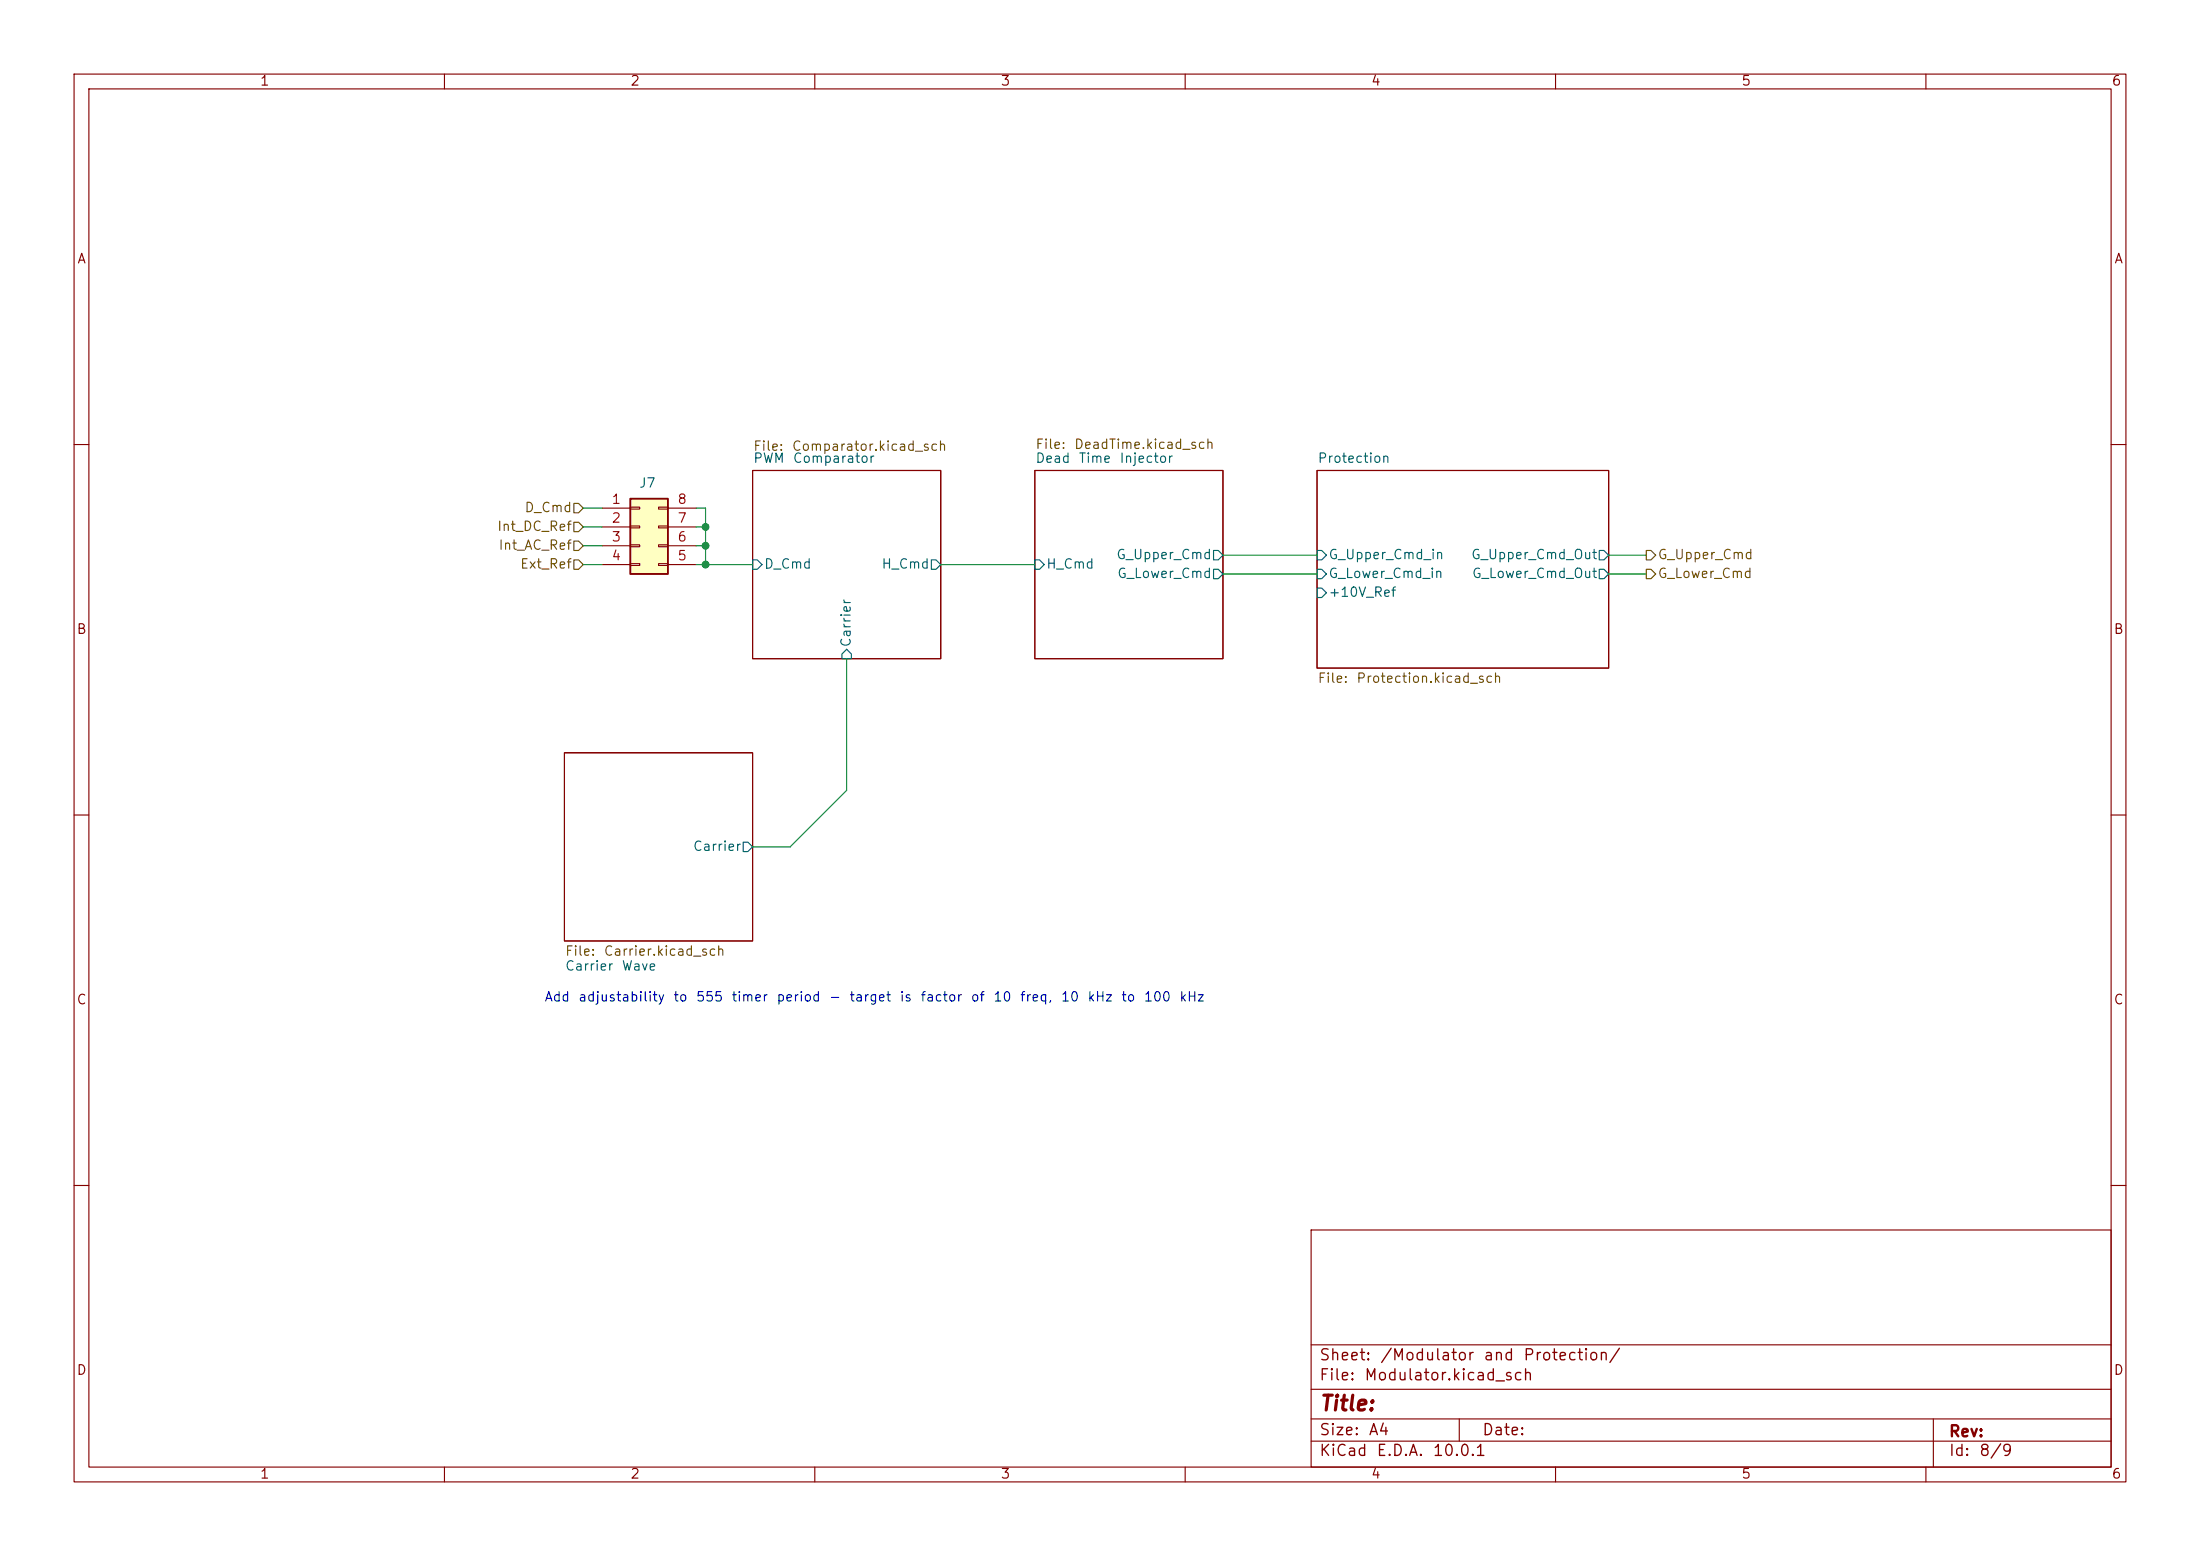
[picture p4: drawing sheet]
<svg xmlns="http://www.w3.org/2000/svg" width="297mm" height="210mm" viewBox="0 0 297 210" stroke-linecap="round" stroke-linejoin="round" font-family="sans-serif">
<g fill="none" stroke="#840000" stroke-width=".15">
<path d="M10 10h277v190h-277zM12 12h273v186h-273zM60 10v2M110 10v2M160 10v2M210 10v2M260 10v2M10 60h2M101.6 63.5h25.4v25.4h-25.4zM139.7 63.5h25.4v25.4h-25.4zM177.8 63.5h39.4v26.7h-39.4zM285 60h2"/>
<path d="M10 110h2M76.2 101.6h25.4v25.4h-25.4zM285 110h2M10 160h2M177 166h108v32h-108zM285 160h2M60 198v2M110 198v2M160 198v2M177 194.5h108M177 191.5h108M177 187.5h108"/>
<path d="M177 181.5h108M197 191.5v3M210 198v2M260 198v2M261 191.5v6.5"/>
</g>
<path d="M101.6 75.6h.6l.7 .6-.7 .6h-.6zM125.7 75.6h.7l.6 .6-.6 .6h-.7zM139.7 75.6h.6l.7 .6-.7 .6h-.6zM163.8 76.8h.7l.6 .7-.6 .6h-.7zM163.8 74.3h.7l.6 .6-.6 .7h-.7zM177.8 79.4h.6l.7 .6-.7 .6h-.6zM177.8 76.8h.6l.7 .7-.7 .6h-.6zM177.8 74.3h.6l.7 .6-.7 .7h-.6zM215.9 76.8h.6l.7 .7-.7 .6h-.6zM215.9 74.3h.6l.7 .6-.7 .7h-.6zM113.7 88.3l.6-.7 .6 .7v.6h-1.2zM100.3 113.7h.7l.6 .6-.6 .6h-.7z" fill="none" stroke="#006464" stroke-width=".15"/>
<path d="M85.1 67.3h5.1v10.2h-5.1z" fill="#ffffc2"/>
<path d="M85.1 67.3h5.1v10.2h-5.1z" fill="none" stroke="#840000" stroke-width=".25"/>
<g fill="none" stroke="#840000" stroke-width=".15">
<path d="M81.3 68.6h3.8M81.3 71.1h3.8M81.3 73.7h3.8M81.3 76.2h3.8M85.1 68.5h1.3v.2h-1.3zM85.1 71h1.3v.2h-1.3zM85.1 73.5h1.3v.3h-1.3zM85.1 76.1h1.3v.2h-1.3zM88.9 68.5h1.3v.2h-1.3zM88.9 71h1.3v.2h-1.3zM88.9 73.5h1.3v.3h-1.3zM88.9 76.1h1.3v.2h-1.3z"/>
<path d="M90.2 68.6h3.8M90.2 71.1h3.8M90.2 73.7h3.8M90.2 76.2h3.8"/>
</g>
<path d="M77.5 67.9h.6l.6 .7-.6 .6h-.6zM77.5 70.5h.6l.6 .6-.6 .7h-.6zM77.5 73h.6l.6 .7-.6 .6h-.6zM77.5 75.6h.6l.6 .6-.6 .6h-.6zM222.2 76.8h.7l.6 .7-.6 .6h-.7zM222.2 74.3h.7l.6 .6-.6 .7h-.7z" fill="none" stroke="#725600" stroke-width=".15"/>
<g fill="none" stroke="#009600" stroke-width=".15">
<path d="M78.7 76.2h2.6M78.7 71.1h2.6M78.7 73.7h2.6M78.7 68.6h2.6M94 76.2h7.6M94 68.6h1.2v7.6M94 71.1h1.2M94 73.7h1.2M127 76.2h12.7M165.1 74.9h12.7M165.1 77.5h12.7M217.2 74.9h5"/>
<path d="M217.2 77.5h5M114.3 88.9v17.8l-7.6 7.6h-5.1"/>
</g>
<g fill="#009600" stroke="#009600" stroke-width=".14">
<circle cx="95.2" cy="73.7" r=".46"/>
<circle cx="95.2" cy="76.2" r=".46"/>
<circle cx="95.2" cy="71.1" r=".46"/>
</g>
<text font-size="2" fill="#840000" x="178" y="190.9">Title:</text>
<g font-size="1.5" fill="#840000">
<text x="178" y="184">Sheet:</text>
<text x="186.2" y="184">/Modulator</text>
<text x="200.2" y="184">and</text>
<text x="205.5" y="184">Protection/</text>
<text x="178" y="186.7">File:</text>
<text x="184.1" y="186.7">Modulator.kicad_sch</text>
<text x="178" y="196.9">KiCad</text>
<text x="178" y="194.1">Size:</text>
<text x="184.7" y="194.1">A4</text>
<text x="185.7" y="196.9">E.D.A.</text>
<text x="193.3" y="196.9">10.0.1</text>
<text x="200" y="194.1">Date:</text>
<text x="263" y="194.3">Rev:</text>
<text x="263" y="196.9">Id:</text>
<text x="267.1" y="196.9">8/9</text>
</g>
<g font-size="1.3" fill="#840000">
<text x="35" y="11.9">1</text>
<text x="85" y="11.9">2</text>
<text x="135" y="11.9">3</text>
<text x="185" y="11.9">4</text>
<text x="235" y="11.9">5</text>
<text x="285" y="11.9">6</text>
<text x="10.3" y="35.9">A</text>
<text x="285.3" y="35.9">A</text>
<text x="10.3" y="85.9">B</text>
<text x="285.3" y="85.9">B</text>
<text x="10.3" y="135.9">C</text>
<text x="285.3" y="135.9">C</text>
<text x="10.3" y="185.9">D</text>
<text x="285.3" y="185.9">D</text>
<text x="35" y="199.9">1</text>
<text x="85" y="199.9">2</text>
<text x="135" y="199.9">3</text>
<text x="185" y="199.9">4</text>
<text x="235" y="199.9">5</text>
<text x="285" y="199.9">6</text>
</g>
<g font-size="1.3" fill="#006464">
<text x="101.6" y="62.8">PWM</text>
<text x="106.9" y="62.8">Comparator</text>
<text x="139.7" y="62.8">Dead</text>
<text x="145.5" y="62.8">Time</text>
<text x="151.1" y="62.8">Injector</text>
<text x="177.8" y="62.8">Protection</text>
<text x="86.2" y="66.1">J7</text>
<text x="103.1" y="77.1">D_Cmd</text>
<text x="118.9" y="77.1">H_Cmd</text>
<text x="141.2" y="77.1">H_Cmd</text>
<text x="150.6" y="75.8">G_Upper_Cmd</text>
<text x="179.3" y="75.8">G_Upper_Cmd_in</text>
<text x="198.5" y="75.8">G_Upper_Cmd_Out</text>
<text x="150.7" y="78.3">G_Lower_Cmd</text>
<text x="179.3" y="80.9">+10V_Ref</text>
<text x="179.3" y="78.3">G_Lower_Cmd_in</text>
<text x="198.6" y="78.3">G_Lower_Cmd_Out</text>
<text x="115.2" y="87.4" transform="rotate(-90 115.2 87.4)">Carrier</text>
<text x="93.5" y="115.2">Carrier</text>
<text x="76.2" y="131.3">Carrier</text>
<text x="83.8" y="131.3">Wave</text>
</g>
<g font-size="1.3" fill="#725600">
<text x="101.6" y="61.2">File:</text>
<text x="106.8" y="61.2">Comparator.kicad_sch</text>
<text x="139.7" y="60.9">File:</text>
<text x="144.9" y="60.9">DeadTime.kicad_sch</text>
<text x="67" y="72">Int_DC_Ref</text>
<text x="70.7" y="69.4">D_Cmd</text>
<text x="67.2" y="74.5">Int_AC_Ref</text>
<text x="70.1" y="77.1">Ext_Ref</text>
<text x="223.7" y="75.8">G_Upper_Cmd</text>
<text x="223.7" y="78.3">G_Lower_Cmd</text>
<text x="177.8" y="92.5">File:</text>
<text x="183" y="92.5">Protection.kicad_sch</text>
<text x="76.2" y="129.3">File:</text>
<text x="81.4" y="129.3">Carrier.kicad_sch</text>
</g>
<g font-size="1.3" fill="#a90000">
<text x="82.5" y="68.3">1</text>
<text x="82.5" y="70.9">2</text>
<text x="91.4" y="70.9">7</text>
<text x="91.4" y="68.3">8</text>
<text x="82.5" y="73.4">3</text>
<text x="82.5" y="75.9">4</text>
<text x="91.4" y="75.9">5</text>
<text x="91.4" y="73.4">6</text>
</g>
<g font-size="1.3" fill="#0000c2">
<text x="73.4" y="135.5">Add</text>
<text x="78" y="135.5">adjustability</text>
<text x="90.8" y="135.5">to</text>
<text x="93.9" y="135.5">555</text>
<text x="98.7" y="135.5">timer</text>
<text x="104.7" y="135.5">period</text>
<text x="111.8" y="135.5">-</text>
<text x="114.6" y="135.5">target</text>
<text x="121.4" y="135.5">is</text>
<text x="124.2" y="135.5">factor</text>
<text x="131" y="135.5">of</text>
<text x="134" y="135.5">10</text>
<text x="137.6" y="135.5">freq,</text>
<text x="143.1" y="135.5">10</text>
<text x="146.7" y="135.5">kHz</text>
<text x="151.3" y="135.5">to</text>
<text x="154.3" y="135.5">100</text>
<text x="159.1" y="135.5">kHz</text>
</g>
</svg>
